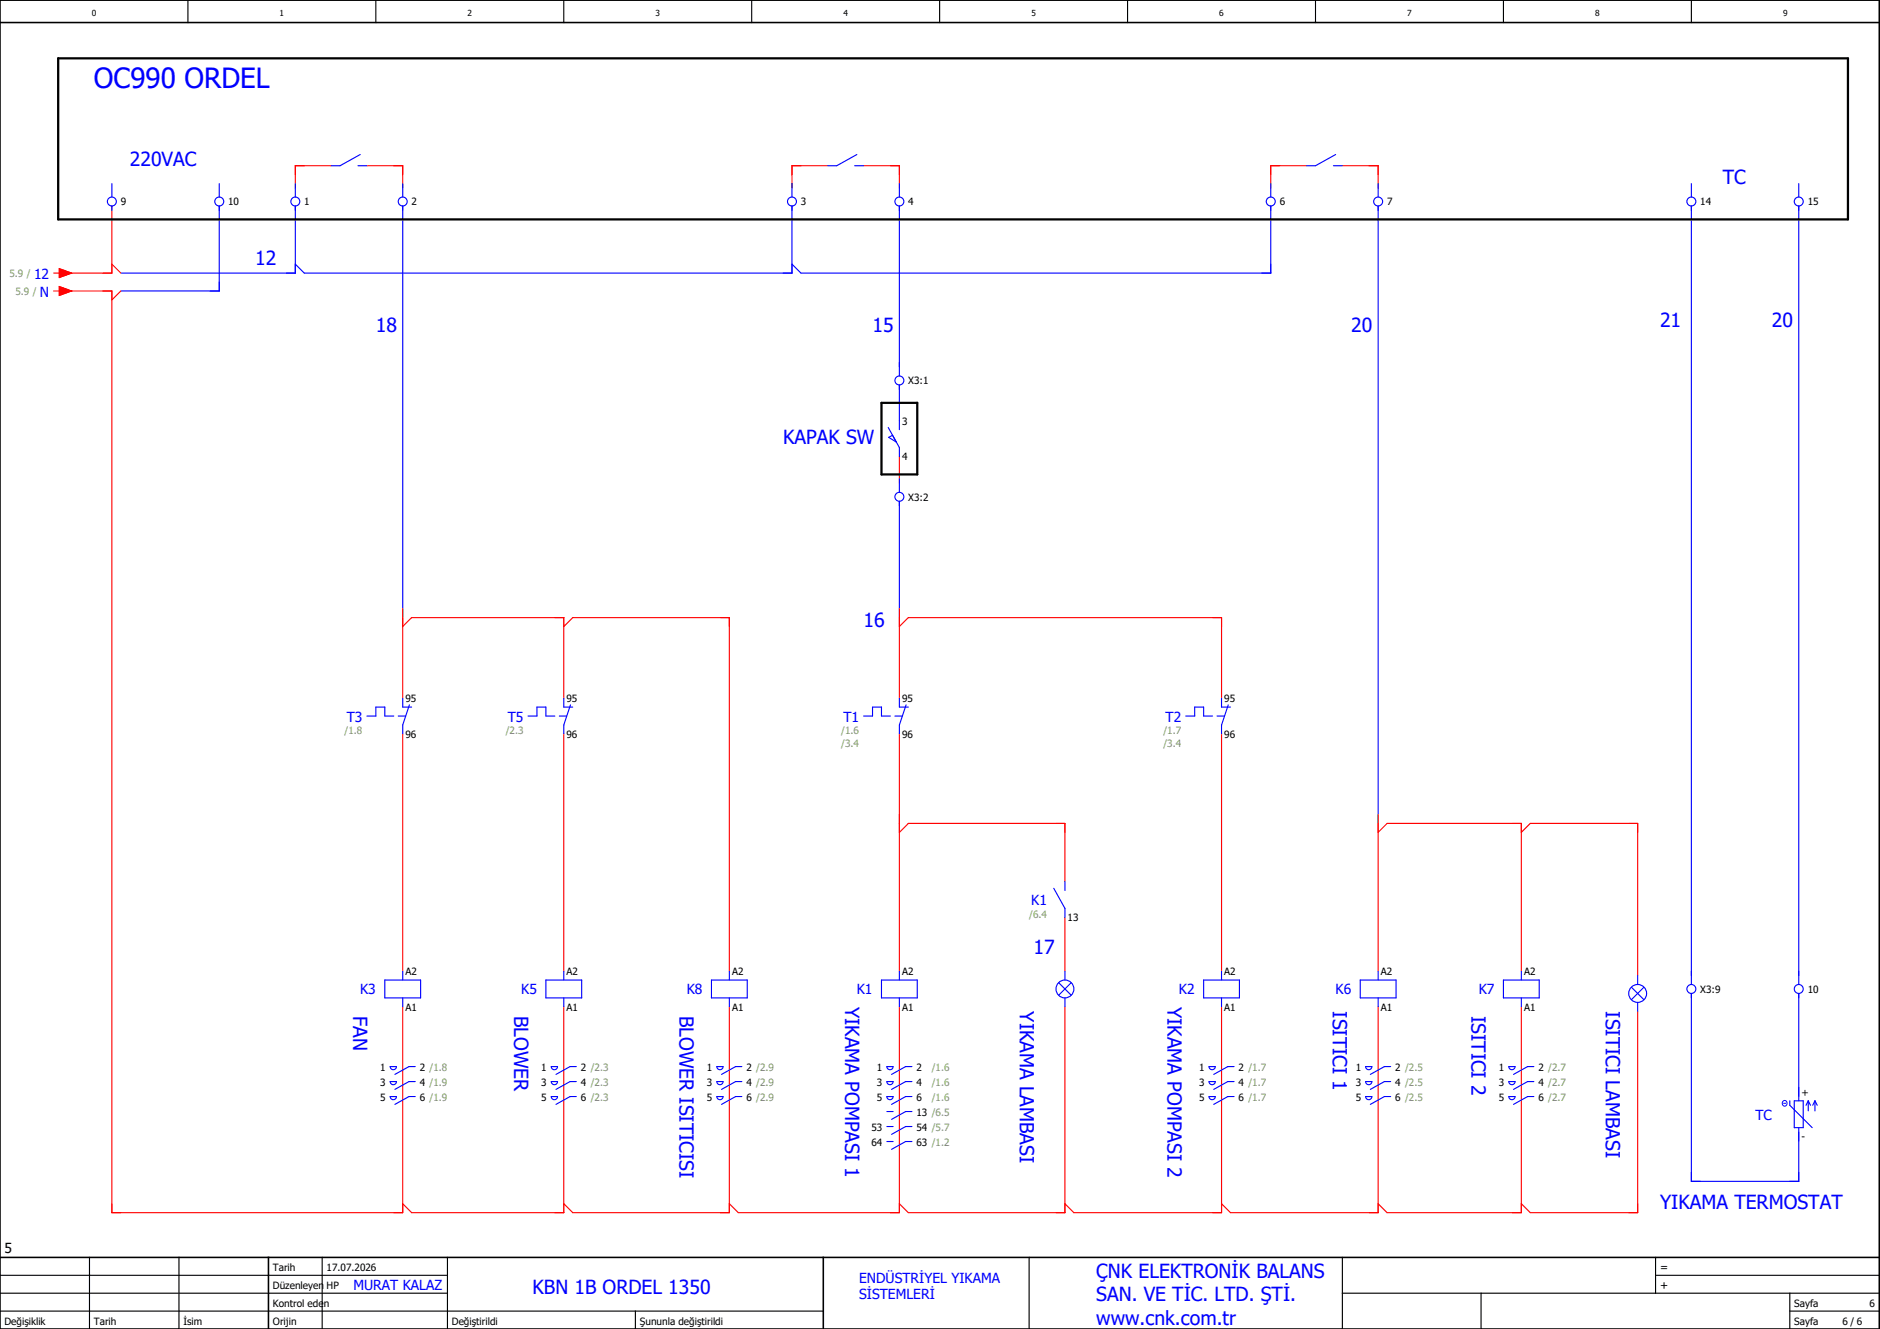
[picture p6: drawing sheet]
<svg xmlns="http://www.w3.org/2000/svg" width="420mm" height="297mm" viewBox="0 0 420 297" stroke-linecap="round" stroke-linejoin="round" font-family="sans-serif">
<g fill="none" stroke="#000" stroke-width=".25">
<path d="M42 0v5M84 0v5M126 0v5M168 0v5M210 0v5M252 0v5M294 0v5M336 0v5M378 0v5M0 293h184M0 289h100M0 285h100"/>
<path d="M20 281v16M40 281v16M72 281v16M100 281v16M142 293v4M230 281v16M300 289h120M300 281v16M331 289v8M370 285h50M370 281v8M400 293h20"/>
<path d="M400 289v8"/>
</g>
<path d="M0 5h420M0 0h420v297h-420zM0 281h420M60 281v16M184 281v16" fill="none" stroke="#000" stroke-width=".35"/>
<g fill="none" stroke="#f00" stroke-width=".25">
<path d="M74 37h-8v5M82 37h8v5M185 37h-8v5M193 37h8v5M292 37h-8v5M300 37h8v5M25 46v15h-11M25 59l2 2M12 61h1.3M12 65h1.3M13.3 60l2.7 1-2.7 1zM13.3 64l2.7 1-2.7 1z"/>
<path d="M14 65h11v206h65v-46M27 65l-2 2M201 102v6M90 136v20M201 136v20M90 140l2-2h34v18M126 140l2-2h35v79M201 140l2-2h70v18M90 164v53M126 164v53M201 164v53M273 164v53"/>
<path d="M201 186l2-2h35v13M308 182v35M308 186l2-2h30v33M340 186l2-2h24v34M238 205v12M126 225v46h-34l-2-2M163 225v46h-35l-2-2M201 225v46h-36l-2-2M238 225v46h-35l-2-2M273 225v46h-33l-2-2M308 225v46h-33l-2-2M340 225v46h-30l-2-2"/>
<path d="M366 226v45h-24l-2-2"/>
</g>
<g fill="none" stroke="#00f" stroke-width=".25">
<path d="M80 37h2M80.5 34.5l-4.5 2.5h-2M191 37h2M191.5 34.5l-4.5 2.5h-2M298 37h2M298.5 34.5l-4.5 2.5h-2M25 41v3M25 46v1M49 46v19h-22M49 41v3M66 46v15h-39M66 41v3"/>
<path d="M90 41v3M90 46v92M177 46v15h-109l-2-2M177 41v3M201 41v3M201 46v38M284 46v15h-105l-2-2M284 41v3M308 41v3M308 46v138M378 41v3M378 46v174"/>
<path d="M402 41v3M402 46v174M198.5 95.5l2.5 4.5v2M199.5 97.3l-.9 .5 1.7 1M201 86v10M201 107v3M201 112v26M90 156v2h2M91.5 157.5l-1.5 4.5v2M126 156v2h2M127.5 157.5l-1.5 4.5v2M201 156v2h2"/>
<path d="M202.5 157.5l-1.5 4.5v2M273 156v2h2M274.5 157.5l-1.5 4.5v2M82 160h2v-2h2v2h2M89 160h1.7M118 160h2v-2h2v2h2M125 160h1.7M193 160h2v-2h2v2h2M200 160h1.6M265 160h2v-2h2v2h2M272 160h1.7M235.5 198.5l2.5 4.5v2"/>
<path d="M238 197v2M86 219h8v4h-8zM90 217v2M122 219h8v4h-8zM126 217v2M159 219h8v4h-8zM163 217v2M197 219h8v4h-8zM201 217v2M236.6 219.6l2.8 2.8M238 217v2M239.4 219.6l-2.8 2.8"/>
<path d="M269 219h8v4h-8zM273 217v2M304 219h8v4h-8zM308 217v2M336 219h8v4h-8zM340 217v2M366 218v2M87.2 238.4h1.4a.7 .7 0 0 1-.7 .7 .7 .7 0 0 1-.7-.7zM90 223v2M92.8 238.4h-1.4l-3.1 1.7M123.2 238.4h1.4a.7 .7 0 0 1-.7 .7 .7 .7 0 0 1-.7-.7zM126 223v2"/>
<path d="M128.8 238.4h-1.4l-3.1 1.7M160.2 238.4h1.4a.7 .7 0 0 1-.7 .7 .7 .7 0 0 1-.7-.7zM163 223v2M165.8 238.4h-1.4l-3.1 1.7M198.2 238.4h1.4a.7 .7 0 0 1-.7 .7 .7 .7 0 0 1-.7-.7zM201 223v2M203.8 238.4h-1.4l-3.1 1.7M238 223v2M270.2 238.4h1.4a.7 .7 0 0 1-.7 .7 .7 .7 0 0 1-.7-.7zM273 223v2M275.8 238.4h-1.4l-3.1 1.7M305.2 238.4h1.4a.7 .7 0 0 1-.7 .7 .7 .7 0 0 1-.7-.7z"/>
<path d="M308 223v2M310.8 238.4h-1.4l-3.1 1.7M337.2 238.4h1.4a.7 .7 0 0 1-.7 .7 .7 .7 0 0 1-.7-.7zM340 223v2M342.8 238.4h-1.4l-3.1 1.7M364.6 220.6l2.8 2.8M366 224v2M367.4 220.6l-2.8 2.8M378 222v42h24v-12M402 222v24M87.2 241.7h1.4a.7 .7 0 0 1-.7 .7 .7 .7 0 0 1-.7-.7zM87.2 245.1h1.4a.7 .7 0 0 1-.7 .7 .7 .7 0 0 1-.7-.7z"/>
<path d="M92.8 241.7h-1.4l-3.1 1.8M92.8 245.1h-1.4l-3.1 1.7M123.2 241.7h1.4a.7 .7 0 0 1-.7 .7 .7 .7 0 0 1-.7-.7zM123.2 245.1h1.4a.7 .7 0 0 1-.7 .7 .7 .7 0 0 1-.7-.7zM128.8 241.7h-1.4l-3.1 1.8M128.8 245.1h-1.4l-3.1 1.7M160.2 241.7h1.4a.7 .7 0 0 1-.7 .7 .7 .7 0 0 1-.7-.7zM160.2 245.1h1.4a.7 .7 0 0 1-.7 .7 .7 .7 0 0 1-.7-.7zM165.8 241.7h-1.4l-3.1 1.8M165.8 245.1h-1.4l-3.1 1.7M198.2 241.7h1.4a.7 .7 0 0 1-.7 .7 .7 .7 0 0 1-.7-.7zM198.2 245.1h1.4a.7 .7 0 0 1-.7 .7 .7 .7 0 0 1-.7-.7z"/>
<path d="M198.2 248.4h1.4M198.2 251.8h1.4M198.2 255.1h1.4M203.8 241.7h-1.4l-3.1 1.8M203.8 245.1h-1.4l-3.1 1.7M203.8 248.4h-1.4l-3.1 1.8M203.8 251.8h-1.4l-3.1 1.7M203.8 255.1h-1.4l-3.1 1.8M270.2 241.7h1.4a.7 .7 0 0 1-.7 .7 .7 .7 0 0 1-.7-.7zM270.2 245.1h1.4a.7 .7 0 0 1-.7 .7 .7 .7 0 0 1-.7-.7zM275.8 241.7h-1.4l-3.1 1.8M275.8 245.1h-1.4l-3.1 1.7"/>
<path d="M305.2 241.7h1.4a.7 .7 0 0 1-.7 .7 .7 .7 0 0 1-.7-.7zM305.2 245.1h1.4a.7 .7 0 0 1-.7 .7 .7 .7 0 0 1-.7-.7zM310.8 241.7h-1.4l-3.1 1.8M310.8 245.1h-1.4l-3.1 1.7M337.2 241.7h1.4a.7 .7 0 0 1-.7 .7 .7 .7 0 0 1-.7-.7zM337.2 245.1h1.4a.7 .7 0 0 1-.7 .7 .7 .7 0 0 1-.7-.7zM342.8 241.7h-1.4l-3.1 1.8M342.8 245.1h-1.4l-3.1 1.7M400 246v1l5 5M401 246h2v6h-2zM404.1 246v2.3M404.1 246l-.5 1"/>
<path d="M404.1 246l.5 1M405.6 246v2.3M405.6 246l-.5 1M405.6 246l.5 1"/>
<circle cx="25" cy="45" r="1"/>
<circle cx="49" cy="45" r="1"/>
<circle cx="66" cy="45" r="1"/>
<circle cx="90" cy="45" r="1"/>
<circle cx="177" cy="45" r="1"/>
<circle cx="201" cy="45" r="1"/>
<circle cx="284" cy="45" r="1"/>
<circle cx="308" cy="45" r="1"/>
<circle cx="378" cy="45" r="1"/>
<circle cx="402" cy="45" r="1"/>
<circle cx="201" cy="85" r="1"/>
<circle cx="201" cy="111" r="1"/>
<circle cx="238" cy="221" r="2"/>
<circle cx="366" cy="222" r="2"/>
<circle cx="378" cy="221" r="1"/>
<circle cx="402" cy="221" r="1"/>
</g>
<path d="M13 13h400v36h-400zM197 90h8v16h-8z" fill="none" stroke="#000" stroke-width=".5"/>
<g fill="none" stroke="#00f" stroke-width=".22">
<path d="M398.6 246.6h.4"/>
<circle cx="398.8" cy="246.6" r=".59"/>
</g>
<g fill="#f00" stroke="#f00" stroke-width=".22">
<path d="M13.3 60l2.7 1-2.7 1z"/>
<path d="M13.3 64l2.7 1-2.7 1z"/>
</g>
<text font-size="6.2" fill="#00f" x="21" y="19.8">OC990 ORDEL</text>
<g font-size="4.3" fill="#00f">
<text x="29" y="37.1">220VAC</text>
<text x="385" y="41.1">TC</text>
<text x="57" y="59.1">12</text>
<text x="84" y="74.1">18</text>
<text x="195" y="74.1">15</text>
<text x="302" y="74.1">20</text>
<text x="371" y="73.1">21</text>
<text x="396" y="73.1">20</text>
<text x="175" y="99.1">KAPAK SW</text>
<text x="193" y="140.1">16</text>
<text x="231" y="213.1">17</text>
<text x="78.9" y="227" transform="rotate(90 78.9 227)">FAN</text>
<text x="114.9" y="227" transform="rotate(90 114.9 227)">BLOWER</text>
<text x="151.9" y="227" transform="rotate(90 151.9 227)">BLOWER ISITICISI</text>
<text x="188.9" y="225" transform="rotate(90 188.9 225)">YIKAMA POMPASI 1</text>
<text x="227.9" y="226" transform="rotate(90 227.9 226)">YIKAMA LAMBASI</text>
<text x="260.9" y="225" transform="rotate(90 260.9 225)">YIKAMA POMPASI 2</text>
<text x="297.9" y="226" transform="rotate(90 297.9 226)">ISITICI 1</text>
<text x="328.9" y="227" transform="rotate(90 328.9 227)">ISITICI 2</text>
<text x="358.9" y="226" transform="rotate(90 358.9 226)">ISITICI LAMBASI</text>
<text x="371" y="270.1">YIKAMA TERMOSTAT</text>
<text x="245" y="285.6">ÇNK ELEKTRONİK BALANS</text>
<text x="119" y="289.1">KBN 1B ORDEL 1350</text>
<text x="245" y="290.9">SAN. VE TİC. LTD. ŞTİ.</text>
<text x="245" y="296.1">www.cnk.com.tr</text>
</g>
<g font-size="3.1" fill="#00f">
<text x="7.6" y="62.3">12</text>
<text x="8.9" y="66.3">N</text>
<text x="77.5" y="161.3">T3</text>
<text x="113.5" y="161.3">T5</text>
<text x="188.5" y="161.3">T1</text>
<text x="260.5" y="161.3">T2</text>
<text x="230.5" y="202.3">K1</text>
<text x="80.5" y="222.3">K3</text>
<text x="116.5" y="222.3">K5</text>
<text x="153.5" y="222.3">K8</text>
<text x="191.5" y="222.3">K1</text>
<text x="263.5" y="222.3">K2</text>
<text x="298.5" y="222.3">K6</text>
<text x="330.5" y="222.3">K7</text>
<text x="392.3" y="250.3">TC</text>
<text x="192" y="286.6">ENDÜSTRİYEL YIKAMA</text>
<text x="79" y="288.4">MURAT KALAZ</text>
<text x="192" y="290.4">SİSTEMLERİ</text>
</g>
<text font-size="3.1" x="1" y="280">5</text>
<g font-size="2.5">
<text x="371" y="284">=</text>
<text x="371" y="288">+</text>
</g>
<g font-size="2.2">
<text x="27" y="45.9">9</text>
<text x="51" y="45.9">10</text>
<text x="68" y="45.9">1</text>
<text x="92" y="45.9">2</text>
<text x="179" y="45.9">3</text>
<text x="203" y="45.9">4</text>
<text x="286" y="45.9">6</text>
<text x="310" y="45.9">7</text>
<text x="380" y="45.9">14</text>
<text x="404" y="45.9">15</text>
<text x="203" y="85.9">X3:1</text>
<text x="201.6" y="95">3</text>
<text x="201.6" y="102.9">4</text>
<text x="203" y="111.9">X3:2</text>
<text x="90.6" y="157">95</text>
<text x="126.6" y="157">95</text>
<text x="201.6" y="157">95</text>
<text x="273.6" y="157">95</text>
<text x="90.6" y="164.9">96</text>
<text x="126.6" y="164.9">96</text>
<text x="201.6" y="164.9">96</text>
<text x="273.6" y="164.9">96</text>
<text x="238.6" y="205.9">13</text>
<text x="90.6" y="218">A2</text>
<text x="126.6" y="218">A2</text>
<text x="163.6" y="218">A2</text>
<text x="201.6" y="218">A2</text>
<text x="273.6" y="218">A2</text>
<text x="308.6" y="218">A2</text>
<text x="340.6" y="218">A2</text>
<text x="380" y="221.9">X3:9</text>
<text x="404" y="221.9">10</text>
<text x="90.6" y="225.9">A1</text>
<text x="126.6" y="225.9">A1</text>
<text x="163.6" y="225.9">A1</text>
<text x="201.6" y="225.9">A1</text>
<text x="273.6" y="225.9">A1</text>
<text x="308.6" y="225.9">A1</text>
<text x="340.6" y="225.9">A1</text>
<text x="85" y="239.3">1</text>
<text x="93.8" y="239.3">2 /1.8</text>
<text x="121" y="239.3">1</text>
<text x="129.8" y="239.3">2 /2.3</text>
<text x="158" y="239.3">1</text>
<text x="166.8" y="239.3">2 /2.9</text>
<text x="196" y="239.3">1</text>
<text x="204.8" y="239.3">2</text>
<text x="268" y="239.3">1</text>
<text x="276.8" y="239.3">2 /1.7</text>
<text x="303" y="239.3">1</text>
<text x="311.8" y="239.3">2 /2.5</text>
<text x="335" y="239.3">1</text>
<text x="343.8" y="239.3">2 /2.7</text>
<text x="85" y="242.6">3</text>
<text x="85" y="246">5</text>
<text x="93.8" y="242.6">4 /1.9</text>
<text x="93.8" y="246">6 /1.9</text>
<text x="121" y="242.6">3</text>
<text x="121" y="246">5</text>
<text x="129.8" y="242.6">4 /2.3</text>
<text x="129.8" y="246">6 /2.3</text>
<text x="158" y="242.6">3</text>
<text x="158" y="246">5</text>
<text x="166.8" y="242.6">4 /2.9</text>
<text x="166.8" y="246">6 /2.9</text>
<text x="196" y="242.6">3</text>
<text x="196" y="246">5</text>
<text x="204.8" y="242.6">4</text>
<text x="204.8" y="246">6</text>
<text x="268" y="242.6">3</text>
<text x="268" y="246">5</text>
<text x="276.8" y="242.6">4 /1.7</text>
<text x="276.8" y="246">6 /1.7</text>
<text x="303" y="242.6">3</text>
<text x="303" y="246">5</text>
<text x="311.8" y="242.6">4 /2.5</text>
<text x="311.8" y="246">6 /2.5</text>
<text x="335" y="242.6">3</text>
<text x="335" y="246">5</text>
<text x="343.8" y="242.6">4 /2.7</text>
<text x="343.8" y="246">6 /2.7</text>
<text x="402.6" y="245">+</text>
<text x="204.8" y="249.3">13 /6.5</text>
<text x="194.8" y="252.7">53</text>
<text x="194.8" y="256">64</text>
<text x="204.8" y="252.7">54 /5.7</text>
<text x="204.8" y="256">63 /1.2</text>
<text x="402.6" y="254.9">-</text>
<text x="61" y="284">Tarih</text>
<text x="73" y="284">17.07.2026</text>
<text x="61" y="288">Düzenleyen</text>
<text x="61" y="292">Kontrol eden</text>
<text x="73" y="288">HP</text>
<text x="401" y="292">Sayfa</text>
<text x="417.8" y="292">6</text>
<text x="1" y="296">Değişiklik</text>
<text x="21" y="296">Tarih</text>
<text x="41" y="296">İsim</text>
<text x="61" y="296">Orijin</text>
<text x="101" y="296">Değiştirildi</text>
<text x="143" y="296">Şununla değiştirildi</text>
<text x="401" y="296">Sayfa</text>
<text x="411.8" y="296">6 / 6</text>
</g>
<g font-size="2.2" fill="#7ca552">
<text x="2.1" y="61.9">5.9 /</text>
<text x="3.4" y="65.9">5.9 /</text>
<text x="77" y="164.2">/1.8</text>
<text x="113" y="164.2">/2.3</text>
<text x="188" y="164.2">/1.6</text>
<text x="188" y="166.9">/3.4</text>
<text x="260" y="164.2">/1.7</text>
<text x="260" y="166.9">/3.4</text>
<text x="230" y="205.2">/6.4</text>
<text x="208.2" y="239.3">/1.6</text>
<text x="208.2" y="242.6">/1.6</text>
<text x="208.2" y="246">/1.6</text>
</g>
<g font-size="1.9">
<text x="20.5" y="3.7">0</text>
<text x="62.5" y="3.7">1</text>
<text x="104.5" y="3.7">2</text>
<text x="146.5" y="3.7">3</text>
<text x="188.5" y="3.7">4</text>
<text x="230.5" y="3.7">5</text>
<text x="272.5" y="3.7">6</text>
<text x="314.5" y="3.7">7</text>
<text x="356.5" y="3.7">8</text>
<text x="398.5" y="3.7">9</text>
</g>
</svg>
